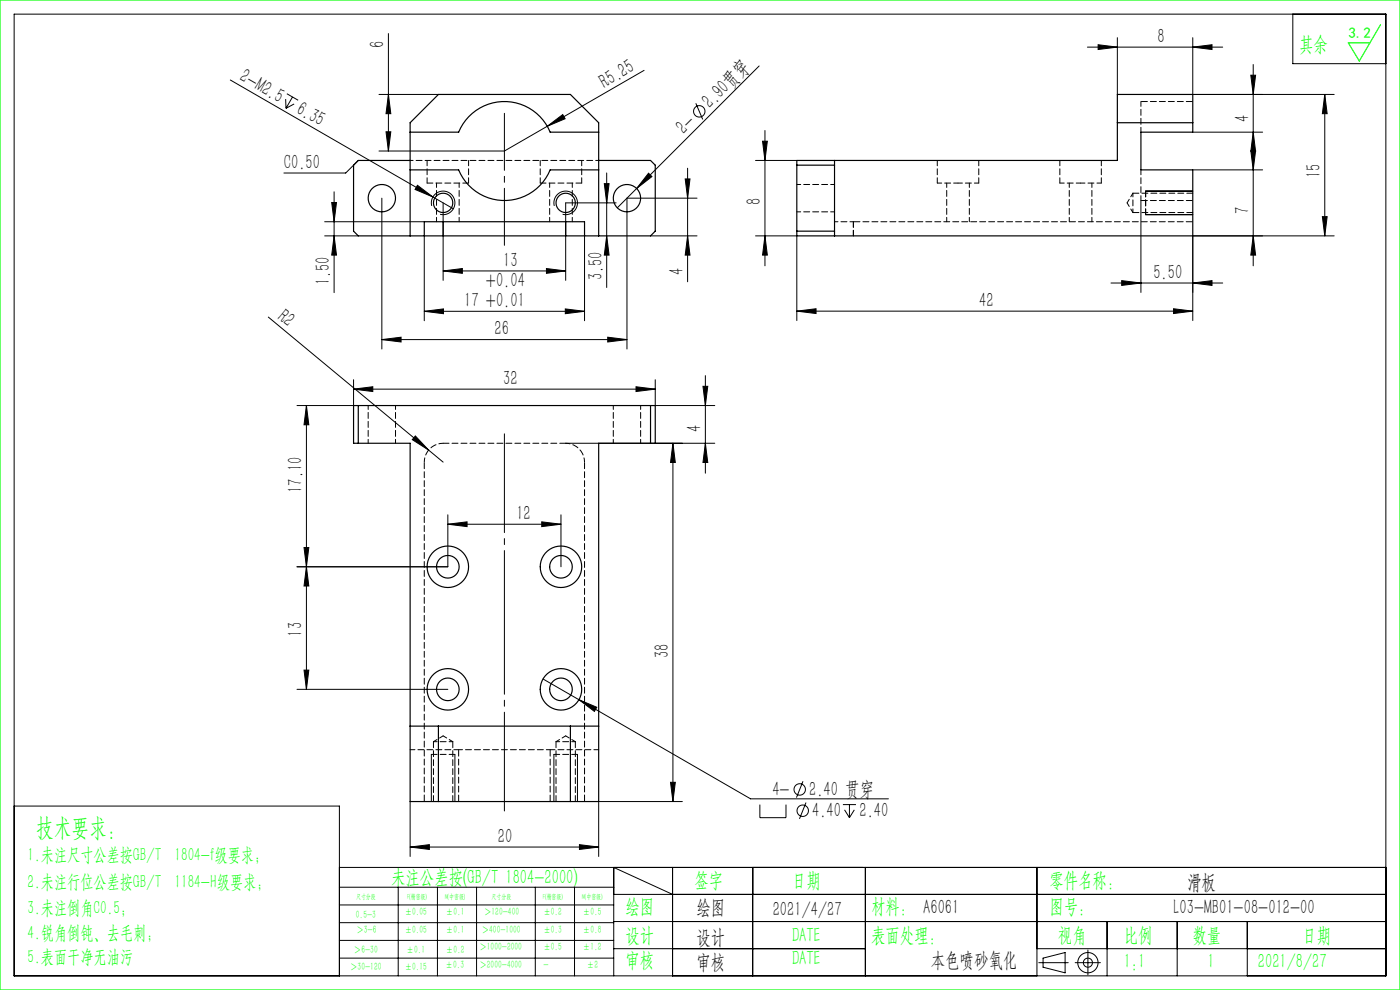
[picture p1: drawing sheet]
<svg xmlns="http://www.w3.org/2000/svg" width="297mm" height="210mm" viewBox="0 0 297 210" stroke-linecap="round" stroke-linejoin="round" font-family="sans-serif">
<g fill="none" stroke="#000" stroke-width=".21">
<path d="M3 3h291v204h-291zM48.9 17l47.3 27.3M60.9 19.9l2.4 1.4M82.4 7.1v24.9M136.6 14.9l-20.5 11.9M161 14l-30 30.1M230.7 10h28.7M233 9.5l4 .5-4 .5zM237 8v12M253 10l4.1-.5v1zM253 8v12h30M265.4 16h1l-.5 4z"/>
<path d="M265.9 13.7v42.7M274.3 3v10.5h19.7M60.6 21l.1 2M62.1 20.6l-1.4 2.4M62.4 22.1l-1.7 .9M76 34l-2.7 2.7h-13.1M80.4 20h12.6M81.9 28h1l-.5 4zM82.4 20l.5 4.1h-1zM88.6 39.3l3.2 2.5-3.7-1.6zM116.1 26.8l3.3-2.5 .5 .9zM116.1 26.8l-9.1 5.2h-26.6"/>
<path d="M128.2 39h1l-.5 4zM128.7 36.7v24.3M137.6 36.7l.7 .8-3.2 2.5zM145.4 38h1l-.5 4zM145.9 35.7v24.1M147.6 21.9l1.5 3.4M160.3 34h8.7M161.8 30h1l-.5 4zM162.3 27.7v28.7M253 36h14.9M253 28h14.9M265.4 32h1l-.5 4z"/>
<path d="M265.9 28l.5 4.1h-1zM281 20v30M281 20l.5 4.1h-1zM68.9 50h7.1M68.9 47h21.1M70.4 43h1l-.5 4zM70.9 50l.5 4.1h-1zM70.9 40.7v21.4M81 42v32M90 50v18M91.6 43.7a2.5 2.5 0 0 1 2.2-3.2 2.5 2.5 0 0 1 2.7 2.8 2.5 2.5 0 0 1-3.1 2.2M94 57.5l4.1-.5v1z"/>
<path d="M94 43v16.5M94 57.5h26M115.9 57l4.1 .5-4.1 .5zM117.6 43.7a2.5 2.5 0 0 1 2.2-3.2 2.5 2.5 0 0 1 2.7 2.8 2.5 2.5 0 0 1-3.1 2.2M124 50v18M128.7 50l.5 4.1h-1zM130.7 43h-10.7v16.5M138 50h9.9M145.9 50l.5 4.1h-1zM147.9 42h-14.9v32M160.3 50h8.7v18M162.3 50l.5 4.1h-1z"/>
<path d="M238 59.5l4 .5-4 .5zM242 42.5v19.5M243 45.5h10M243 40.5h10M265.9 50l.5 4.1h-1zM280.5 46h1l-.5 4zM283 50h-30v18M56.9 67.3l37.1 30.7M81 72l4.1-.5v1zM81 72h52M90 66l4.1-.5v1zM90 66h34"/>
<path d="M119.9 65.5l4.1 .5-4.1 .5zM128.9 71.5l4.1 .5-4.1 .5zM149.6 79.7v20.7M169 66l4.1-.5v1zM169 66h84M235.7 60h23.7M249 65.5l4 .5-4 .5zM253 60l4.1-.5v1zM65 86l.5 4.1h-1zM65 86v60.2M75 82.5l4.1-.5v1.1zM75 80.5v5.5h-12"/>
<path d="M75 82.5h64M88.1 92.5l2.8 3-3.4-2.2zM120 94h31.6M134.9 82l4.1 .5-4.1 .6zM139 80.5v5.5h12.6M142.8 94v76M142.8 94l.5 4.1h-1.1zM149.1 81.9h1l-.5 4.1zM149.6 94l.5 4.1h-1zM64.5 116.1h1l-.5 4.1zM95 111.2l4.1-.5v1zM95 109.2v11h-32"/>
<path d="M95 111.2h24M114.9 110.7l4.1 .5-4.1 .5zM119 109.2v11M65 120.2l.5 4.1h-1zM63 146.2h32M64.5 142.1h1l-.5 4.1zM115.2 144l44 25.4h29.3M122.8 148.4l3.8 1.6-.5 .9zM3 171h69v36M87 179.7l4.1-.5v1zM87 170v11.7M87 179.7h40"/>
<path d="M91.5 160v10M96.5 160v10M117.5 160v10M122.5 160v10M122.9 179.2l4.1 .5-4.1 .5zM142.2 165.9h1.1l-.5 4.1zM144.8 170h-17.8v11.7M161.2 170.7v2.7h5.5v-2.7M170.3 165.7l-1.3 3.5M171 170.2l-1.4 3.5M178.8 170.7h2.8M179.2 171.8l1 1.6"/>
<path d="M180.2 170.7v2.7M181.2 171.8l-1 1.6M72 184h222M72 188.2h58.2M72 192h58.2M72 195.7h58.2M72 199.5h58.2M84.5 188.2v18.8M92.8 188.2v18.8M101.1 188.2v18.8M113.6 188.2v18.8M121.9 188.2v18.8"/>
<path d="M130.2 189.7h163.8M130.2 195.5h163.8M142.7 189.7l-12.5-5.7v23M142.7 184v23M159.7 184v23M183.6 184v23M220 184v23M234.9 195.5v11.5M249.7 195.5v11.5M264.6 195.5v11.5M72 203.2h58.2M130.2 201.2h53.4"/>
<path d="M220 201.2h74M220.4 204.2h6.2M221.3 203.2l4.7-1.1v4.3l-4.7-1.2zM228.1 204.2h5.3M230.8 201.5v5.3"/>
<circle cx="148.3" cy="23.6" r="1.21"/>
<circle cx="169.7" cy="167.5" r="1.21"/>
<circle cx="170.3" cy="172" r="1.21"/>
<circle cx="230.8" cy="204.2" r="2.15"/>
<circle cx="230.8" cy="204.2" r=".96"/>
</g>
<path d="M107 52v-28" fill="none" stroke="#000" stroke-width=".21" stroke-dasharray="30.5 1.3 1.3 1.3" stroke-dashoffset="18.4"/>
<path d="M107 92v80" fill="none" stroke="#000" stroke-width=".21" stroke-dasharray="30.5 1.3 1.3 1.3" stroke-dashoffset="9.5"/>
<path d="M0 0h297v210h-297zM292.9 5.2l-4.5 7.7-2.4-3.8h4.6" fill="none" stroke="#0f0" stroke-width=".25"/>
<path d="M90.6 38.8h8.8M114.6 38.8h8.8M240.3 45.1h12.7M243 40.5v5M253 41h-12.7M94 94h26M92 157.3v12.7M118 157.3v12.7M96.1 170v-12.7M96.5 160h-5M122.1 170v-12.7M122.5 160h-5" fill="none" stroke="#000" stroke-width=".21" stroke-dasharray="1.3 .6"/>
<g fill="#000">
<path d="M116.1 26.8l3.3-2.5 .5 .9zM137.6 36.7l.7 .8-3.2 2.5zM88.6 39.3l3.2 2.5-3.7-1.6zM88.1 92.5l2.8 3-3.4-2.2z"/>
<path d="M265.9 28l.5 4.1h-1zM265.4 16h1l-.5 4z"/>
<path d="M70.9 50l.5 4.1h-1zM70.4 43h1l-.5 4zM81.9 28h1l-.5 4zM82.4 20l.5 4.1h-1zM162.3 50l.5 4.1h-1zM161.8 30h1l-.5 4z"/>
<path d="M94 57.5l4.1-.5v1zM115.9 57l4.1 .5-4.1 .5z"/>
<path d="M128.2 39h1l-.5 4zM128.7 50l.5 4.1h-1zM145.4 38h1l-.5 4zM145.9 50l.5 4.1h-1zM149.1 81.9h1l-.5 4.1zM149.6 94l.5 4.1h-1zM142.8 94l.5 4.1h-1.1zM142.2 165.9h1.1l-.5 4.1zM281 20l.5 4.1h-1zM280.5 46h1l-.5 4z"/>
<path d="M265.9 50l.5 4.1h-1zM265.4 32h1l-.5 4z"/>
<path d="M81 72l4.1-.5v1zM128.9 71.5l4.1 .5-4.1 .5zM122.8 148.4l3.3 2.5 .5-.9zM233 9.5l4 .5-4 .5zM253 10l4.1-.5v1zM238 59.5l4 .5-4 .5zM253 60l4.1-.5v1z"/>
<path d="M119.9 65.5l4.1 .5-4.1 .5zM90 66l4.1-.5v1zM249 65.5l4 .5-4 .5zM169 66l4.1-.5v1z"/>
<path d="M95 111.2l4.1-.5v1zM114.9 110.7l4.1 .5-4.1 .5z"/>
<path d="M64.5 116.1h1l-.5 4.1zM65 86l.5 4.1h-1z"/>
<path d="M64.5 142.1h1l-.5 4.1zM65 120.2l.5 4.1h-1z"/>
<path d="M87 179.7l4.1-.5v1zM122.9 179.2l4.1 .5-4.1 .5zM75 82.5l4.1-.5v1.1zM134.9 82l4.1 .5-4.1 .6z"/>
</g>
<g fill="none" stroke="#000" stroke-width=".25">
<path d="M87 36h10.3a10.5 10.5 0 0 0 9.7 6.5 10.5 10.5 0 0 0 9.7-6.5h10.3M87 28h10.3a10.5 10.5 0 0 1 9.7-6.5 10.5 10.5 0 0 1 9.7 6.5h10.3M87 34h-11l-1 1v14l1 1h14M127 34h11l1 1v14l-1 1h-14M169 34h68v-14h16v8h-11v8h11v14h-84zM169 35h8M177 34v16M237 26h16M87 50v-24l6-6h28l6 6v24M90 50h4M90 50v-3h34v3M94 50h26"/>
<path d="M94 47v3M120 50h4M120 47v3M169 49h8M75 86h64v8h-12v76h-40v-76h-12zM76 86v8M138 86v8M87 154h40M93 154v16M121 154v16"/>
<circle cx="81" cy="42" r="2.9"/>
<circle cx="94" cy="43" r="2.05"/>
<circle cx="120" cy="43" r="2.05"/>
<circle cx="133" cy="42" r="2.9"/>
<circle cx="95" cy="120.2" r="4.4"/>
<circle cx="95" cy="120.2" r="2.4"/>
<circle cx="119" cy="120.2" r="4.4"/>
<circle cx="119" cy="120.2" r="2.4"/>
<circle cx="95" cy="146.2" r="2.4"/>
<circle cx="95" cy="146.2" r="4.4"/>
<circle cx="119" cy="146.2" r="4.4"/>
<circle cx="119" cy="146.2" r="2.4"/>
</g>
<path d="M127 34h-40" fill="none" stroke="#000" stroke-width=".21" stroke-dasharray="1.3 .6" stroke-dashoffset=".6"/>
<path d="M90.6 34v4.8M99.4 38.8v-4.8M114.6 34v4.8M123.4 38.8v-4.8M198.8 34v4.8M207.6 38.8v-4.8M224.8 34v4.8M233.6 38.8v-4.8M181 47v3" fill="none" stroke="#000" stroke-width=".21" stroke-dasharray="1.3 .6" stroke-dashoffset=".1"/>
<g fill="none" stroke="#000" stroke-width=".21" stroke-dasharray="1.3 .6" stroke-dashoffset=".3">
<path d="M92.6 38.8v8.2M116.6 38.8v8.2M198.8 38.8h4.4M200.8 38.8v8.2M203.2 38.8h4.4M224.8 38.8h4.4M226.8 38.8v8.2M229.2 38.8h4.4M97.4 47v-8.2M121.4 47v-8.2M205.6 47v-8.2M231.6 47v-8.2"/>
<path d="M97.3 159h-10.3M127 159h-10.3"/>
</g>
<path d="M181 47h-4M240.3 41v4.1M96.1 157.3h-4.1M116.7 159h-19.4M122.1 157.3h-4.1" fill="none" stroke="#000" stroke-width=".21" stroke-dasharray="1.3 .6" stroke-dashoffset=".5"/>
<path d="M253 21.5h-11M242 42.5h11M253 47h-72M124 98v72M97.3 159v11M116.7 159v11M90 170v-72" fill="none" stroke="#000" stroke-width=".21" stroke-dasharray="1.3 .6" stroke-dashoffset="-.1"/>
<g fill="none" stroke="#000" stroke-width=".21" stroke-dasharray="1.3 .6" stroke-dashoffset=".4">
<path d="M177 39.1h-8M169 44.9h8M239.1 43l1.2 2.1M240.3 41l-1.2 2M78.1 86v8M83.9 94v-8M90 98a4 4 0 0 1 4-4M120 94a4 4 0 0 1 4 4M130.1 86v8M135.9 94v-8M94 156.1l-2 1.2M96.1 157.3l-2.1-1.2"/>
<path d="M120 156.1l-2 1.2M122.1 157.3l-2.1-1.2"/>
</g>
<path d="M242 21.5v6.5M242 36v6.5" fill="none" stroke="#000" stroke-width=".21" stroke-dasharray="1.3 .6" stroke-dashoffset=".2"/>
<text font-size="5.4" fill="#0f0" x="7.7" y="177.2">技术要求：</text>
<g font-size="4.4">
<text x="81.5" y="10.2" transform="rotate(-90 81.5 10.2)">6</text>
<text x="245.5" y="9.1">8</text>
<text x="50.6" y="17" transform="rotate(30 50.6 17)">2-M2.5</text>
<text x="62.6" y="23.9" transform="rotate(30 62.6 23.9)">6.35</text>
<text x="128.2" y="18.8" transform="rotate(-30 128.2 18.8)">R5.25</text>
<text x="150.7" y="23.1" transform="rotate(-45 150.7 23.1)">2.90贯穿</text>
<text x="145.2" y="28.7" transform="rotate(-45 145.2 28.7)">2-</text>
<text x="265" y="25.9" transform="rotate(-90 265 25.9)">4</text>
<text x="60.2" y="35.8">C0.50</text>
<text x="280.2" y="37.8" transform="rotate(-90 280.2 37.8)">15</text>
<text x="161.4" y="43.5" transform="rotate(-90 161.4 43.5)">8</text>
<text x="265" y="45.4" transform="rotate(-90 265 45.4)">7</text>
<text x="106.8" y="56.6">13</text>
<text x="127.8" y="59.5" transform="rotate(-90 127.8 59.5)">3.50</text>
<text x="145" y="58.2" transform="rotate(-90 145 58.2)">4</text>
<text x="244.7" y="59.2">5.50</text>
<text x="70" y="60.5" transform="rotate(-90 70 60.5)">1.50</text>
<text x="98.5" y="65.2">17 +0.01</text>
<text x="103.1" y="60.8">+0.04</text>
<text x="207.7" y="65.1">42</text>
<text x="58.7" y="67.6" transform="rotate(40 58.7 67.6)">R2</text>
<text x="104.9" y="71.2">26</text>
<text x="106.8" y="81.7">32</text>
<text x="148.8" y="91.6" transform="rotate(-90 148.8 91.6)">4</text>
<text x="64.1" y="104.6" transform="rotate(-90 64.1 104.6)">17.10</text>
<text x="109.5" y="110.3">12</text>
<text x="64.1" y="135" transform="rotate(-90 64.1 135)">13</text>
<text x="141.9" y="139.6" transform="rotate(-90 141.9 139.6)">38</text>
<text x="163.8" y="168.8">4-</text>
<text x="171.7" y="168.8">2.40 贯穿</text>
<text x="172.3" y="173.3">4.40</text>
<text x="182.3" y="173.3">2.40</text>
<text x="105.6" y="178.8">20</text>
<text x="251.8" y="188.6">滑板</text>
<text x="147.8" y="194">绘图</text>
<text x="163.9" y="194.3">2021/4/27</text>
<text x="249" y="194">L03-MB01-08-012-00</text>
<text x="147.8" y="200.2">设计</text>
<text x="147.8" y="205.5">审核</text>
<text x="197.5" y="205">本色喷砂氧化</text>
</g>
<g font-size="4.4" fill="#0f0">
<text x="275.6" y="10.8">其余</text>
<text x="83" y="187.5">未注公差按(GB/T 1804-2000)</text>
<text x="147.3" y="188">签字</text>
<text x="168" y="188">日期</text>
<text x="222.6" y="188">零件名称：</text>
<text x="132.7" y="193.6">绘图</text>
<text x="184.8" y="193.6">材料： A6061</text>
<text x="222.6" y="193.6">图号：</text>
<text x="132.7" y="199.8">设计</text>
<text x="168" y="199.8">DATE</text>
<text x="184.8" y="199.8">表面处理：</text>
<text x="224.4" y="199.8">视角</text>
<text x="238.4" y="199.8">比例</text>
<text x="253" y="199.8">数量</text>
<text x="276.3" y="199.8">日期</text>
<text x="132.7" y="205.1">审核</text>
<text x="168" y="204.6">DATE</text>
<text x="238.4" y="205.3">1:1</text>
<text x="256.2" y="205.3">1</text>
<text x="266.9" y="205.3">2021/8/27</text>
</g>
<g font-size="4" fill="#0f0">
<text x="5.9" y="182.6">1.未注尺寸公差按GB/T 1804-f级要求；</text>
<text x="5.9" y="188.4">2.未注行位公差按GB/T 1184-H级要求；</text>
<text x="5.9" y="193.9">3.未注倒角C0.5；</text>
<text x="5.9" y="199.2">4.锐角倒钝、去毛刺；</text>
<text x="5.9" y="204.2">5.表面干净无油污</text>
</g>
<text font-size="3.2" fill="#0f0" x="286.1" y="8">3.2</text>
<g font-size="2.3" fill="#0f0">
<text x="75.5" y="194.7">0.5-3</text>
<text x="75.6" y="198">＞3-6</text>
<text x="85.9" y="194.2">±0.05</text>
<text x="85.9" y="198">±0.05</text>
<text x="94.6" y="194.2">±0.1</text>
<text x="94.6" y="198">±0.1</text>
<text x="102.2" y="198">＞400-1000</text>
<text x="102.7" y="194.2">＞120-400</text>
<text x="115.3" y="194.2">±0.2</text>
<text x="115.3" y="198">±0.3</text>
<text x="123.7" y="194.2">±0.5</text>
<text x="123.7" y="198">±0.8</text>
<text x="75.1" y="202.2">＞6-30</text>
<text x="86.3" y="202.2">±0.1</text>
<text x="94.6" y="202.2">±0.2</text>
<text x="101.7" y="201.6">＞1000-2000</text>
<text x="115.3" y="201.6">±0.5</text>
<text x="123.7" y="201.6">±1.2</text>
<text x="74.3" y="205.8">＞30-120</text>
<text x="85.9" y="205.8">±0.15</text>
<text x="94.5" y="205.4">±0.3</text>
<text x="101.7" y="205.4">＞2000-4000</text>
<text x="115.3" y="205.4">-</text>
<text x="124.5" y="205.4">±2</text>
</g>
<g font-size="1.5" fill="#0f0">
<text x="75.5" y="190.6">尺寸分段</text>
<text x="86.4" y="190.6">F(精密级)</text>
<text x="94.4" y="190.6">M(中密级)</text>
<text x="104.3" y="190.6">尺寸分段</text>
<text x="115.2" y="190.6">F(精密级)</text>
<text x="123.5" y="190.6">M(中密级)</text>
</g>
</svg>
